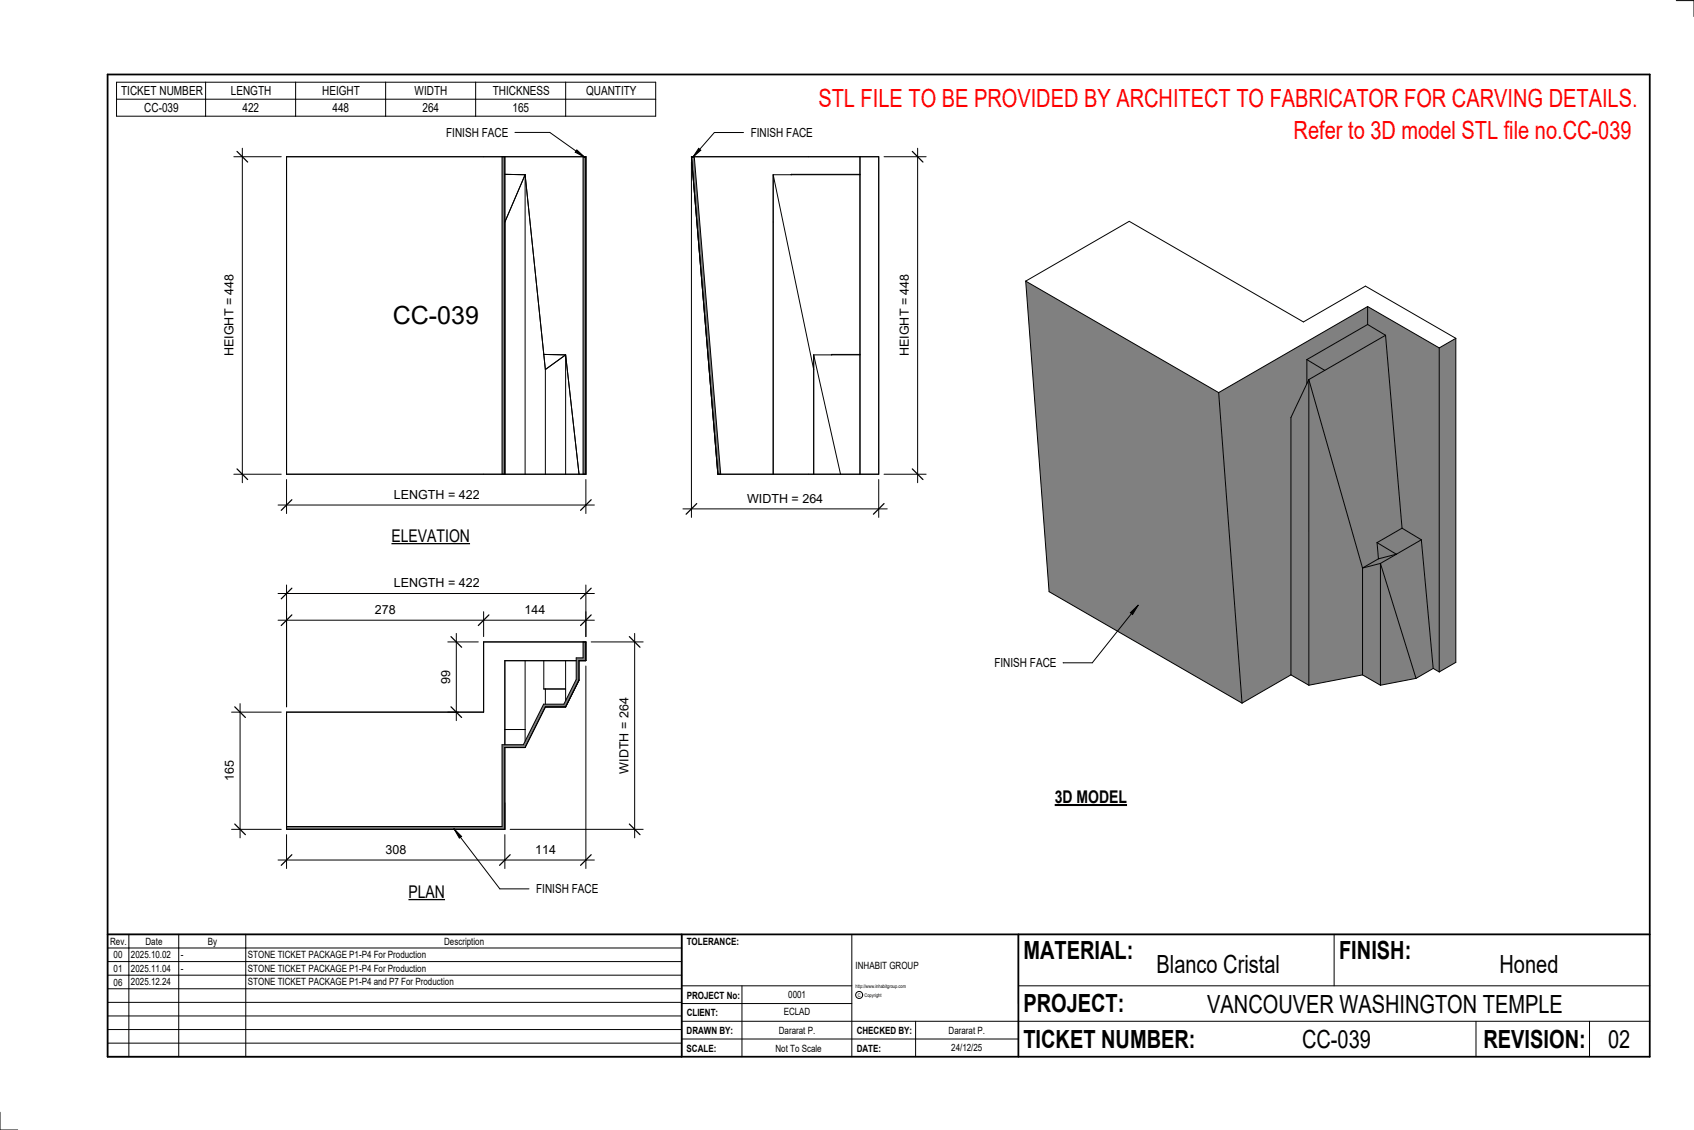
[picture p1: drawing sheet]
<svg xmlns="http://www.w3.org/2000/svg" width="914mm" height="610mm" viewBox="0 0 914 610" stroke-linecap="round" stroke-linejoin="round" font-family="sans-serif">
<path d="M155 446h116v-44h11l11-22h11l7-13v-12h4v-9h1v10h-3v11l-8 14h-11l-11 22h-10v44h-118z" fill="#7c7c7c"/>
<path d="M283 356v44M294 356v16h11M305 356v22M311 356h-38v46M315 346v9h-4v12l-7 13h-11l-11 22h-11v44h-116M294 372v8M155 384h106v-38h55v10h-3v11l-8 14h-11l-11 22h-10v44h-118zM273 394h10M283 403h.1" fill="none" stroke="#000" stroke-width=".54"/>
<path d="M373 85h2l14 171h-2z" fill="#7c7c7c"/>
<path d="M373 85h101v171h-87zM375 85l14 171M417 94v162M417 94l22 105M464 94h-37M464 85v171M464 94h-47M439 191l15 65M439 191v65M464 191h-15M464 191h-25" fill="none" stroke="#000" stroke-width=".54"/>
<g fill="#7c7c7c">
<path d="M315 85h1v171h-1z"/>
<path d="M271 85h2v171h-2z"/>
</g>
<g fill="none" stroke="#000" stroke-width=".54">
<path d="M155 85h161v171h-161zM271 85v171M273 94h10M273 85v171M283 94l11 105M283 94h.1M283 94l-10 26M283 94v162M315 85v171M294 191h11M294 199v57M305 191h.1"/>
<path d="M305 191l-11 8M305 191l8 65M305 191v65"/>
</g>
<g fill="#808080">
<path d="M745 304l19 62-19 4z"/>
<path d="M743 293l11 6-10 2z"/>
<path d="M777 188l9-5v174l-9 5z"/>
<path d="M738 165l39 23v174l-3-1-7-70-10-6-9-104-10-6z"/>
<path d="M658 212l80-47v10l-33 19v13l-8 18v139l-27 15z"/>
<path d="M745 304l22-13 7 70-10 5z"/>
<path d="M705 194l33-19 10 6-33 19z"/>
<path d="M706 205l42-24 9 104-14 8 1 8-9 5z"/>
<path d="M743 293l14-8 10 6-13 8z"/>
<path d="M735 306l10-2v66l-10-6z"/>
<path d="M706 205l29 101v58l-29 6z"/>
<path d="M706 205v165l-9-6v-139z"/>
<path d="M735 306l9-5 10-2-9 5z"/>
<path d="M554 152l104 60 12 167-104-60z"/>
<path d="M706 212v6zM705 194v13l1-2 9-5z"/>
</g>
<g fill="none" stroke="#000" stroke-width=".54">
<path d="M554 152l56-33 94 55 33-20 49 29M554 152l104 60M554 152l12 167 104 60M738 165l39 23M738 165v10M738 175l10 6M738 175l-33 19M738 165l-80 47M705 194l10 6M705 194v13M748 181l9 104M748 181l-42 24"/>
<path d="M777 188v174M786 183l-9 5M786 183v174l-9 5M658 212l12 167M706 205l-9 20v139M706 205l29 101M706 205v165M743 293l11 6-10 2M743 293l1 8M757 285l10 6M757 285l-14 8M767 291l7 70"/>
<path d="M767 291l-22 13M735 306v58M744 301l-9 5M745 304l-10 2M745 304l19 62M745 304v66M150 335h171M155 330v51M261 330v13M316 330v13M697 364l-27 15M697 364l9 6"/>
<path d="M735 364l10 6M735 364l-29 6M764 366l-19 4M774 361l3 1M774 361l-10 5"/>
</g>
<path d="M158 332l-6 5M264 332l-6 5M319 332l-6 5" fill="none" stroke="#000" stroke-width=".67"/>
<g fill="#fff">
<path d="M202 325h11v8h-11z"/>
<path d="M283 325h11v8h-11z"/>
</g>
<path d="M130 380v72M125 384h27M125 447h27" fill="none" stroke="#000" stroke-width=".54"/>
<path d="M127 381l5 6M127 445l5 5" fill="none" stroke="#000" stroke-width=".67"/>
<path d="M120 410h8v11h-8z" fill="#fff"/>
<path d="M319 346h28M343 342v110M275 447h72" fill="none" stroke="#000" stroke-width=".54"/>
<path d="M340 343l5 6M340 445l5 5" fill="none" stroke="#000" stroke-width=".67"/>
<path d="M333 376h8v41h-8z" fill="#fff"/>
<path d="M316 359v110M155 450v19M273 450v19M150 464h171" fill="none" stroke="#000" stroke-width=".54"/>
<path d="M158 461l-6 6M275 461l-5 6M319 461l-6 6" fill="none" stroke="#000" stroke-width=".67"/>
<g fill="#fff">
<path d="M208 455h11v7h-11z"/>
<path d="M289 455h11v7h-11z"/>
</g>
<path d="M155 316v65M316 316v27M150 320h171" fill="none" stroke="#000" stroke-width=".54"/>
<path d="M158 317l-6 6M319 317l-6 6" fill="none" stroke="#000" stroke-width=".67"/>
<path d="M213 311h45v7h-45z" fill="#fff"/>
<path d="M242 346h16M246 342v47M242 384h5" fill="none" stroke="#000" stroke-width=".54"/>
<path d="M243 343l6 6M243 381l6 6" fill="none" stroke="#000" stroke-width=".67"/>
<path d="M237 362h7v7h-7z" fill="#fff"/>
<path d="M495 80v180M477 85h23M477 256h23" fill="none" stroke="#000" stroke-width=".54"/>
<path d="M492 82l6 5M492 253l6 6" fill="none" stroke="#000" stroke-width=".67"/>
<path d="M484 148h8v44h-8z" fill="#fff"/>
<path d="M373 87v192M474 259v20M369 275h110" fill="none" stroke="#000" stroke-width=".54"/>
<path d="M376 272l-6 5M477 272l-6 5" fill="none" stroke="#000" stroke-width=".67"/>
<path d="M403 265h41v8h-41z" fill="#fff"/>
<path d="M131 80v180M126 85h26M126 256h26" fill="none" stroke="#000" stroke-width=".54"/>
<path d="M128 82l6 5M128 253l6 6" fill="none" stroke="#000" stroke-width=".67"/>
<path d="M120 148h8v44h-8z" fill="#fff"/>
<path d="M155 259v18M316 259v18M150 272h171" fill="none" stroke="#000" stroke-width=".54"/>
<path d="M158 270l-6 5M319 270l-6 5" fill="none" stroke="#000" stroke-width=".67"/>
<g fill="#fff">
<path d="M213 263h45v8h-45z"/>
<path d="M212 163h47v15h-47z"/>
</g>
<g fill="none" stroke="#000" stroke-width=".54">
<path d="M905 0h9v9M460 504v66M720 504v28M891 504h-341v37M368 532h92M401 532v38M550 532h341M368 551h523M368 541h92M494 551v19M797 551v19M858 551v19"/>
<path d="M368 561h182M0 600v10h10"/>
<circle cx="464" cy="537" r="1.9"/>
</g>
<path d="M58 40h833v530h-833zM58 504h833M368 504v66M550 504v66" fill="none" stroke="#000" stroke-width=".96"/>
<g fill="#fff">
<path d="M652 534h192v15h-192z"/>
<path d="M513 562h17v6h-17z"/>
<path d="M425 533h10v6h-10z"/>
<path d="M423 543h15v6h-15z"/>
<path d="M420 553h20v6h-20z"/>
<path d="M624 513h68v15h-68z"/>
<path d="M809 513h33v15h-33z"/>
<path d="M512 553h20v6h-20z"/>
<path d="M703 553h37v15h-37z"/>
<path d="M442 45h443v16h-443z"/>
<path d="M868 553h12v15h-12z"/>
<path d="M61 512h5v6h-5z"/>
<path d="M61 520h5v6h-5z"/>
<path d="M61 527h5v6h-5z"/>
</g>
<path d="M63 44h291v19h-291zM63 54h291M111 44v19M160 44v19M208 44v19M257 44v19M305 44v19" fill="none" stroke="#000" stroke-width=".54"/>
<path d="M211 284h43v10h-43z" fill="#fff"/>
<path d="M211 293h43" fill="none" stroke="#000" stroke-width=".69" stroke-linecap="butt"/>
<path d="M220 476h20v10h-20z" fill="#fff"/>
<path d="M220 485h20" fill="none" stroke="#000" stroke-width=".69" stroke-linecap="butt"/>
<path d="M569 424h40v12h-40z" fill="#fff"/>
<path d="M569 434h39" fill="none" stroke="#000" stroke-width="1.1" stroke-linecap="butt"/>
<path d="M698 63h185v15h-185z" fill="#fff"/>
<g fill="none" stroke="#000" stroke-width=".54">
<path d="M401 71h-15l-12 14M377 80l1 1-4 4zM58 504h310v66h-310zM58 519h310M58 511h310M70 504v66M96 504v66M133 504v66M58 533h310M58 526h310M58 555h310M58 548h310"/>
<path d="M58 541h310M58 563h310"/>
</g>
<path d="M377 80l1 1-4 4z" fill="#000"/>
<path d="M405 68h33v7h-33z" fill="#fff"/>
<path d="M245 447l4 4-1 1z" fill="#000"/>
<path d="M245 447l4 4-1 1zM245 447l25 33h16" fill="none" stroke="#000" stroke-width=".54"/>
<path d="M289 476h34v7h-34z" fill="#fff"/>
<path d="M311 81l5 4-6-3z" fill="#000"/>
<path d="M278 71h19l19 14M311 81l5 4-6-3z" fill="none" stroke="#000" stroke-width=".54"/>
<path d="M241 68h33v7h-33z" fill="#fff"/>
<path d="M610 331l4-4-3 4zM614 327l-24 31h-16" fill="none" stroke="#000" stroke-width=".54"/>
<path d="M610 331l4-4-3 4z" fill="#000"/>
<path d="M537 354h33v7h-33z" fill="#fff"/>
<g font-size="13.5" fill="#f00">
<text x="442" y="58">STL FILE TO BE PROVIDED BY ARCHITECT TO FABRICATOR FOR CARVING DETAILS.</text>
<text x="698" y="75">Refer to 3D model STL file no.CC-039</text>
</g>
<g font-size="13.5">
<text x="212" y="175">CC-039</text>
<text x="552" y="517">MATERIAL:</text>
<text x="723" y="517">FINISH:</text>
<text x="624" y="525">Blanco Cristal</text>
<text x="809" y="525">Honed</text>
<text x="552" y="546">PROJECT:</text>
<text x="652" y="546">VANCOUVER WASHINGTON TEMPLE</text>
<text x="552" y="565">TICKET NUMBER:</text>
<text x="703" y="565">CC-039</text>
<text x="801" y="565">REVISION:</text>
<text x="868" y="565">02</text>
</g>
<g font-size="9.4">
<text x="211" y="292">ELEVATION</text>
<text x="569" y="433">3D MODEL</text>
<text x="220" y="484">PLAN</text>
</g>
<g font-size="6.7">
<text x="65" y="51">TICKET NUMBER</text>
<text x="125" y="51">LENGTH</text>
<text x="174" y="51">HEIGHT</text>
<text x="224" y="51">WIDTH</text>
<text x="266" y="51">THICKNESS</text>
<text x="316" y="51">QUANTITY</text>
<text x="78" y="60">CC-039</text>
<text x="131" y="60">422</text>
<text x="179" y="60">448</text>
<text x="228" y="60">264</text>
<text x="277" y="60">165</text>
<text x="241" y="74">FINISH FACE</text>
<text x="405" y="74">FINISH FACE</text>
<text x="126" y="192" transform="rotate(-90 126 192)">HEIGHT = 448</text>
<text x="491" y="192" transform="rotate(-90 491 192)">HEIGHT = 448</text>
<text x="213" y="269">LENGTH = 422</text>
<text x="403" y="271">WIDTH = 264</text>
<text x="213" y="317">LENGTH = 422</text>
<text x="202" y="331">278</text>
<text x="283" y="331">144</text>
<text x="537" y="360">FINISH FACE</text>
<text x="243" y="369" transform="rotate(-90 243 369)">99</text>
<text x="339" y="417" transform="rotate(-90 339 417)">WIDTH = 264</text>
<text x="126" y="421" transform="rotate(-90 126 421)">165</text>
<text x="208" y="461">308</text>
<text x="289" y="461">114</text>
<text x="289" y="482">FINISH FACE</text>
</g>
<g font-size="5.4">
<text x="59" y="510">Rev.</text>
<text x="79" y="510">Date</text>
<text x="112" y="510">By</text>
<text x="240" y="510">Description</text>
<text x="371" y="510">TOLERANCE:</text>
<text x="61" y="517">00</text>
<text x="71" y="517">2025.10.02</text>
<text x="98" y="517">-</text>
<text x="134" y="517">STONE TICKET PACKAGE P1-P4 For Production</text>
<text x="61" y="525">01</text>
<text x="71" y="524">2025.11.04</text>
<text x="98" y="524">-</text>
<text x="134" y="524">STONE TICKET PACKAGE P1-P4 For Production</text>
<text x="462" y="523">INHABIT GROUP</text>
<text x="61" y="532">06</text>
<text x="71" y="532">2025.12.24</text>
<text x="134" y="532">STONE TICKET PACKAGE P1-P4 and P7 For Production</text>
<text x="371" y="539">PROJECT No:</text>
<text x="425" y="538">0001</text>
<text x="371" y="548">CLIENT:</text>
<text x="423" y="548">ECLAD</text>
<text x="371" y="558">DRAWN BY:</text>
<text x="420" y="558">Dararat P.</text>
<text x="462" y="558">CHECKED BY:</text>
<text x="512" y="558">Dararat P.</text>
<text x="371" y="567">SCALE:</text>
<text x="419" y="567">Not To Scale</text>
<text x="462" y="567">DATE:</text>
<text x="513" y="567">24/12/25</text>
</g>
<g font-size="2.7">
<text x="462" y="533">http://www.inhabitgroup.com</text>
<text x="463" y="538">C</text>
<text x="467" y="538">Copyright</text>
</g>
</svg>
